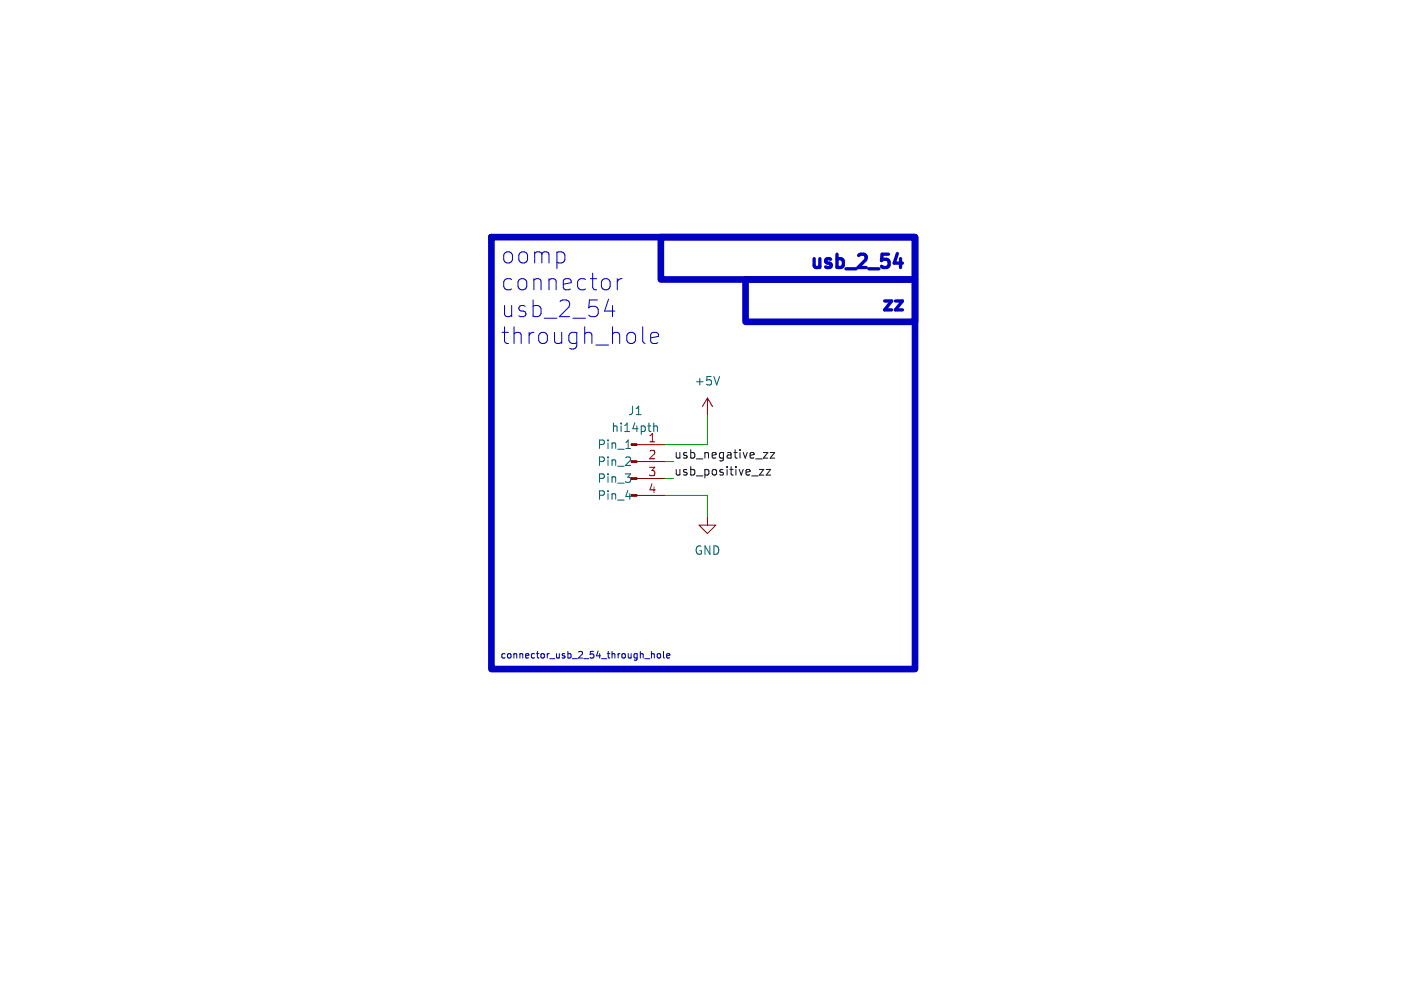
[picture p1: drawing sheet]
<svg xmlns="http://www.w3.org/2000/svg" width="210mm" height="148mm" viewBox="0 0 210 148" stroke-linecap="round" stroke-linejoin="round" font-family="sans-serif">
<path d="M106 59.7l-.7 1.3M106 59.7v2.5M106 59.7l.8 1.3M95.5 74.3h4.2M95.5 71.8h4.2M95.5 69.2h4.2M95.5 66.7h4.2M106 77.5v1.2h1.3l-1.3 1.3-1.2-1.3h1.2" fill="none" stroke="#840000" stroke-width=".15"/>
<g fill="#840000" stroke="#840000" stroke-width=".15">
<path d="M94.6 74.2h.9v.2h-.9z"/>
<path d="M94.6 71.6h.9v.3h-.9z"/>
<path d="M94.6 69.1h.9v.2h-.9z"/>
<path d="M94.6 66.5h.9v.3h-.9z"/>
</g>
<path d="M107.9 56.5l-.5 1.2M93.7 69.8h.8M93.8 67.3h.7M93.8 74.5h.8M94.5 68.6v.5M98 63.4v1.3M98 64l.2-.1h.3v.8" fill="none" stroke="#006464" stroke-width=".15"/>
<path d="M113.8 70.4h.7l-.7 .8h.7M114.4 67.9h.7l-.7 .8h.7M114.9 70.4h.6l-.6 .8h.6M115.5 67.9h.6l-.6 .8h.6" fill="none" stroke="#0f0f0f" stroke-width=".15"/>
<path d="M134.5 38l-.5 1.5h1.3M135 38.8v1.3M134.2 45.1h1.1l-1.1 1.4h1.1" fill="none" stroke="#0000c2" stroke-width=".5"/>
<g fill="none" stroke="#0000c2" stroke-width=".15">
<path d="M90.6 46.6h1.6M91.3 42l.2 .3v.7l-.2 .2M91.8 45.8v1.7M92.5 41.8v1.7M93.2 41.8a.64 .64 0 0 0-.7 .5M96.3 49v2.1l.2 .3 .2 .1M97.5 50.7l1.2-.3-.1-.4-.2-.2h-.5l-.3 .2-.1 .2v.9l.1 .3 .3 .1h.5l.2-.1M96.6 98.8h.8M97.6 97.7v1M97.6 98.1l.2-.1 .2 .1 .1 .6M98.6 98.1l.1-.1 .3 .1v.4l-.1 .1-.2 .1-.1-.1zM99.5 97.7v.8l.1 .2"/>
<path d="M99.9 98.3h.5v-.2l-.3-.1-.2 .2 .1 .4h.4"/>
</g>
<path d="M73.7 35.6h63.5v64.7h-63.5zM99.1 35.6h38.1v6.3h-38.1zM111.8 41.9h25.4v6.4h-25.4z" fill="none" stroke="#0000c2" stroke-width="1"/>
<path d="M99.7 71.8h1.3M99.7 69.2h1.3M99.7 74.3h6.3v3.2M106 62.2v4.5h-6.3" fill="none" stroke="#009600" stroke-width=".15"/>
<g font-size="3.5" fill="#0000c2">
<text x="74.9" y="39.7">oomp</text>
<text x="74.9" y="43.8">connector</text>
<text x="74.9" y="47.8">usb_2_54</text>
<text x="74.9" y="51.8">through_hole</text>
</g>
<g font-size="2.8" fill="#0000c2">
<text x="120.8" y="40.4">usb_2_54</text>
<text x="131.6" y="46.7">zz</text>
</g>
<g font-size="1.8" fill="#006464">
<text x="104" y="58">+5V</text>
<text x="91.5" y="65">hi14pth</text>
<text x="94.1" y="62.5">J1</text>
<text x="89.5" y="67.5">Pin_1</text>
<text x="89.5" y="70.1">Pin_2</text>
<text x="97.1" y="66.4">1</text>
<text x="89.5" y="72.6">Pin_3</text>
<text x="89.5" y="75.2">Pin_4</text>
<text x="104" y="83.4">GND</text>
</g>
<g font-size="1.8" fill="#a90000">
<text x="97.1" y="69">2</text>
<text x="97.1" y="71.5">3</text>
<text x="97.1" y="74">4</text>
</g>
<g font-size="1.8" fill="#0f0f0f">
<text x="101" y="71.4">usb_positive_zz</text>
<text x="101" y="68.9">usb_negative_zz</text>
</g>
<text font-size="1.4" fill="#0000c2" x="74.9" y="98.8">connector_usb_2_54_through_hole</text>
</svg>
